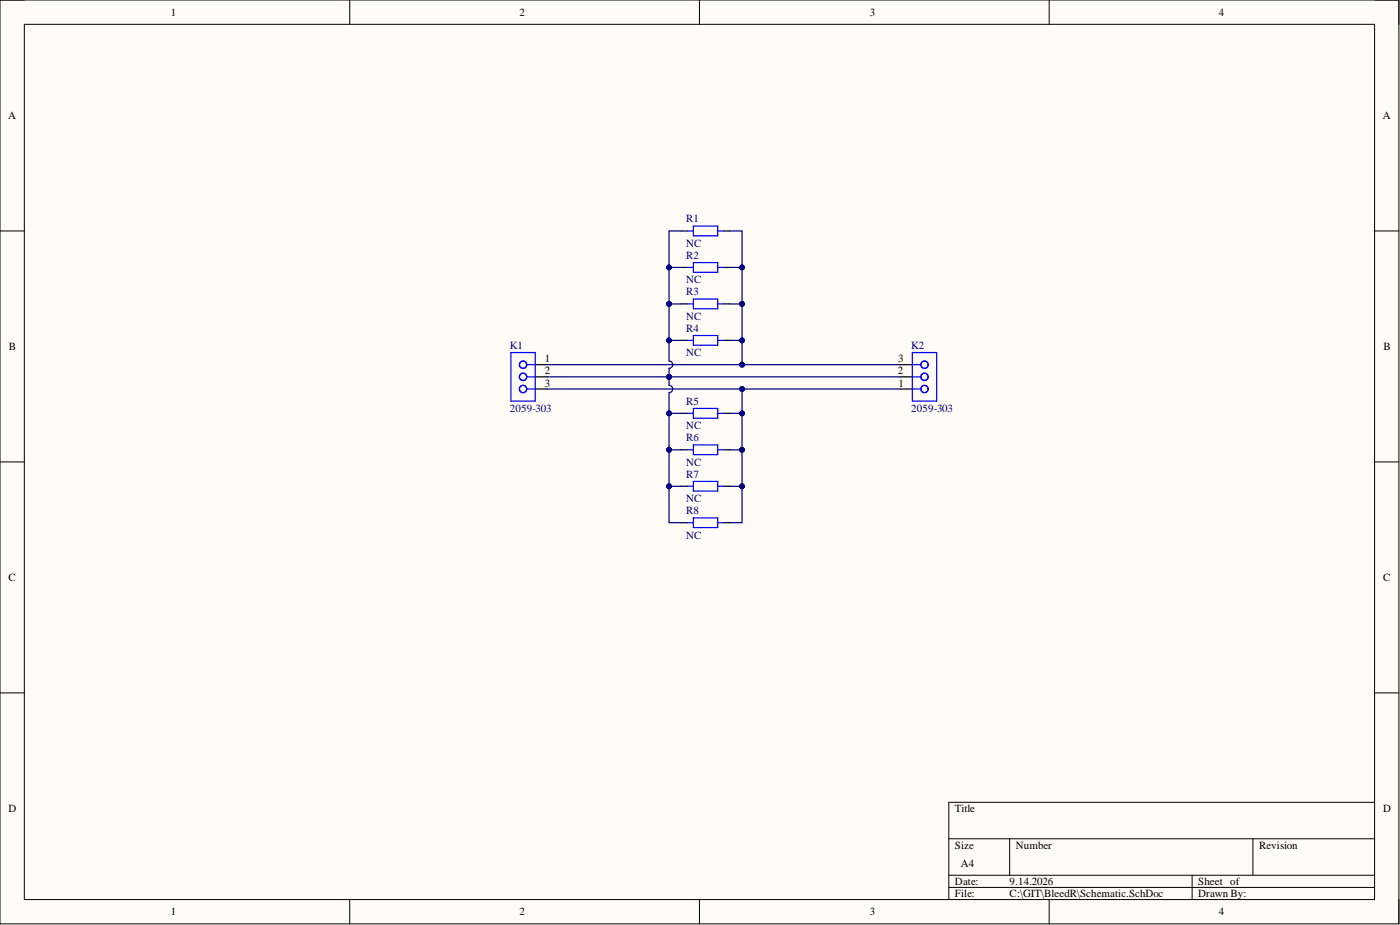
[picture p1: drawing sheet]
<svg xmlns="http://www.w3.org/2000/svg" width="292mm" height="193mm" viewBox="0 0 292 193" stroke-linecap="round" stroke-linejoin="round" font-family="sans-serif">
<path d="M0 0h291.9v192.7h-291.9z" fill-rule="evenodd" fill="#fffcf8"/>
<path d="M0 0h291.9v192.7h-291.9z" fill="none" stroke="#000" stroke-width=".21"/>
<path d="M5.1 5.1h281.7v182.6h-281.7z" fill-rule="evenodd" fill="#fffcf8"/>
<g fill="none" stroke="#000" stroke-width=".21">
<path d="M0 0h5.1M5.1 5.1h281.7v182.6h-281.7zM73 0v5.1M145.9 0v5.1M218.9 0v5.1M286.8 0h5.1v5.1M0 48.2h5.1M286.8 48.2h5.1M0 96.4h5.1M286.8 96.4h5.1M0 144.6h5.1M286.8 144.6h5.1"/>
<path d="M198 175h88.8M210.7 175v7.6M261.4 175v7.6M286.8 167.4h-88.8v20.3M73 187.7v5M145.9 187.7v5M198 182.6h88.8M198 185.1h88.8M218.9 187.7v5M248.7 182.6v5.1M291.9 187.7v5"/>
</g>
<g fill="none" stroke="#00f" stroke-width=".25">
<path d="M143.4 48.2h1.3M143.4 55.8h1.3M144.7 47.2h5v2h-5zM144.7 54.8h5v2h-5zM149.7 48.2h1.3M149.7 55.8h1.3M106.6 73.5h5.1v10.2h-5.1zM109.9 76.1h1.8M109.9 78.6h1.8M143.4 63.4h1.3M143.4 71h1.3M144.7 62.4h5v2h-5z"/>
<path d="M144.7 70h5v2h-5zM149.7 63.4h1.3M149.7 71h1.3M190.4 76.1h1.7M190.4 78.6h1.7M190.4 73.5h5v10.2h-5zM109.9 81.2h1.8M190.4 81.2h1.7"/>
<circle cx="109.1" cy="76.1" r=".76"/>
<circle cx="109.1" cy="78.6" r=".76"/>
<circle cx="192.9" cy="76.1" r=".76"/>
<circle cx="192.9" cy="78.6" r=".76"/>
<circle cx="109.1" cy="81.2" r=".76"/>
<circle cx="192.9" cy="81.2" r=".76"/>
</g>
<g fill="none" stroke="#000" stroke-width=".25">
<path d="M142.1 48.2h1.3M142.1 55.8h1.3M151 48.2h1.3M151 55.8h1.3M111.7 76.1h2.5M111.7 78.6h2.5M142.1 63.4h1.3M142.1 71h1.3M151 63.4h1.3M151 71h1.3M187.8 76.1h2.6M187.8 78.6h2.6"/>
<path d="M111.7 81.2h2.5M187.8 81.2h2.6"/>
</g>
<path d="M114.2 78.6h73.6" fill="none" stroke="#000080" stroke-width=".25"/>
<circle cx="139.6" cy="78.6" r=".51" fill="#000080"/>
<circle cx="139.6" cy="78.6" r=".51" fill="none" stroke="#000080" stroke-width=".21"/>
<path d="M114.2 76.1h73.6" fill="none" stroke="#000080" stroke-width=".25"/>
<circle cx="154.8" cy="76.1" r=".51" fill="#000080"/>
<circle cx="154.8" cy="76.1" r=".51" fill="none" stroke="#000080" stroke-width=".21"/>
<path d="M114.2 81.2h73.6" fill="none" stroke="#000080" stroke-width=".25"/>
<circle cx="154.8" cy="81.2" r=".51" fill="#000080"/>
<circle cx="154.8" cy="81.2" r=".51" fill="none" stroke="#000080" stroke-width=".21"/>
<path d="M142.1 86.2h1.3M142.1 93.8h1.3M151 86.2h1.3M151 93.8h1.3M142.1 101.4h1.3M142.1 109h1.3M151 101.4h1.3M151 109h1.3" fill="none" stroke="#000" stroke-width=".25"/>
<path d="M143.4 86.2h1.3M143.4 93.8h1.3M144.7 85.2h5v2h-5zM144.7 92.8h5v2h-5zM149.7 86.2h1.3M149.7 93.8h1.3M143.4 101.4h1.3M143.4 109h1.3M144.7 100.4h5v2.1h-5zM144.7 108h5v2.1h-5zM149.7 101.4h1.3M149.7 109h1.3" fill="none" stroke="#00f" stroke-width=".25"/>
<path d="M142.1 48.2h-2.5v27.1a.76 .76 0 0 1 .8 .8 .76 .76 0 0 1-.8 .7v1.8" fill="none" stroke="#000080" stroke-width=".25"/>
<circle cx="139.6" cy="78.6" r=".51" fill="#000080"/>
<circle cx="139.6" cy="78.6" r=".51" fill="none" stroke="#000080" stroke-width=".21"/>
<circle cx="139.6" cy="71" r=".51" fill="#000080"/>
<circle cx="139.6" cy="71" r=".51" fill="none" stroke="#000080" stroke-width=".21"/>
<circle cx="139.6" cy="63.4" r=".51" fill="#000080"/>
<circle cx="139.6" cy="63.4" r=".51" fill="none" stroke="#000080" stroke-width=".21"/>
<circle cx="139.6" cy="55.8" r=".51" fill="#000080"/>
<circle cx="139.6" cy="55.8" r=".51" fill="none" stroke="#000080" stroke-width=".21"/>
<path d="M139.6 55.8h2.5" fill="none" stroke="#000080" stroke-width=".25"/>
<circle cx="139.6" cy="55.8" r=".51" fill="#000080"/>
<circle cx="139.6" cy="55.8" r=".51" fill="none" stroke="#000080" stroke-width=".21"/>
<path d="M139.6 63.4h2.5" fill="none" stroke="#000080" stroke-width=".25"/>
<circle cx="139.6" cy="63.4" r=".51" fill="#000080"/>
<circle cx="139.6" cy="63.4" r=".51" fill="none" stroke="#000080" stroke-width=".21"/>
<path d="M139.6 71h2.5" fill="none" stroke="#000080" stroke-width=".25"/>
<circle cx="139.6" cy="71" r=".51" fill="#000080"/>
<circle cx="139.6" cy="71" r=".51" fill="none" stroke="#000080" stroke-width=".21"/>
<path d="M152.3 48.2h2.5v27.9" fill="none" stroke="#000080" stroke-width=".25"/>
<circle cx="154.8" cy="55.8" r=".51" fill="#000080"/>
<circle cx="154.8" cy="55.8" r=".51" fill="none" stroke="#000080" stroke-width=".21"/>
<circle cx="154.8" cy="63.4" r=".51" fill="#000080"/>
<circle cx="154.8" cy="63.4" r=".51" fill="none" stroke="#000080" stroke-width=".21"/>
<circle cx="154.8" cy="71" r=".51" fill="#000080"/>
<circle cx="154.8" cy="71" r=".51" fill="none" stroke="#000080" stroke-width=".21"/>
<circle cx="154.8" cy="76.1" r=".51" fill="#000080"/>
<circle cx="154.8" cy="76.1" r=".51" fill="none" stroke="#000080" stroke-width=".21"/>
<path d="M152.3 71h2.5" fill="none" stroke="#000080" stroke-width=".25"/>
<circle cx="154.8" cy="71" r=".51" fill="#000080"/>
<circle cx="154.8" cy="71" r=".51" fill="none" stroke="#000080" stroke-width=".21"/>
<path d="M152.3 63.4h2.5" fill="none" stroke="#000080" stroke-width=".25"/>
<circle cx="154.8" cy="63.4" r=".51" fill="#000080"/>
<circle cx="154.8" cy="63.4" r=".51" fill="none" stroke="#000080" stroke-width=".21"/>
<path d="M152.3 55.8h2.5" fill="none" stroke="#000080" stroke-width=".25"/>
<circle cx="154.8" cy="55.8" r=".51" fill="#000080"/>
<circle cx="154.8" cy="55.8" r=".51" fill="none" stroke="#000080" stroke-width=".21"/>
<path d="M139.6 78.6v1.8a.76 .76 0 0 1 .8 .8 .76 .76 0 0 1-.8 .7v27.1h2.5" fill="none" stroke="#000080" stroke-width=".25"/>
<circle cx="139.6" cy="78.6" r=".51" fill="#000080"/>
<circle cx="139.6" cy="78.6" r=".51" fill="none" stroke="#000080" stroke-width=".21"/>
<circle cx="139.6" cy="86.2" r=".51" fill="#000080"/>
<circle cx="139.6" cy="86.2" r=".51" fill="none" stroke="#000080" stroke-width=".21"/>
<circle cx="139.6" cy="93.8" r=".51" fill="#000080"/>
<circle cx="139.6" cy="93.8" r=".51" fill="none" stroke="#000080" stroke-width=".21"/>
<circle cx="139.6" cy="101.4" r=".51" fill="#000080"/>
<circle cx="139.6" cy="101.4" r=".51" fill="none" stroke="#000080" stroke-width=".21"/>
<path d="M139.6 101.4h2.5" fill="none" stroke="#000080" stroke-width=".25"/>
<circle cx="139.6" cy="101.4" r=".51" fill="#000080"/>
<circle cx="139.6" cy="101.4" r=".51" fill="none" stroke="#000080" stroke-width=".21"/>
<path d="M139.6 93.8h2.5" fill="none" stroke="#000080" stroke-width=".25"/>
<circle cx="139.6" cy="93.8" r=".51" fill="#000080"/>
<circle cx="139.6" cy="93.8" r=".51" fill="none" stroke="#000080" stroke-width=".21"/>
<path d="M139.6 86.2h2.5" fill="none" stroke="#000080" stroke-width=".25"/>
<circle cx="139.6" cy="86.2" r=".51" fill="#000080"/>
<circle cx="139.6" cy="86.2" r=".51" fill="none" stroke="#000080" stroke-width=".21"/>
<path d="M154.8 81.2v27.8h-2.5" fill="none" stroke="#000080" stroke-width=".25"/>
<circle cx="154.8" cy="101.4" r=".51" fill="#000080"/>
<circle cx="154.8" cy="101.4" r=".51" fill="none" stroke="#000080" stroke-width=".21"/>
<circle cx="154.8" cy="93.8" r=".51" fill="#000080"/>
<circle cx="154.8" cy="93.8" r=".51" fill="none" stroke="#000080" stroke-width=".21"/>
<circle cx="154.8" cy="86.2" r=".51" fill="#000080"/>
<circle cx="154.8" cy="86.2" r=".51" fill="none" stroke="#000080" stroke-width=".21"/>
<circle cx="154.8" cy="81.2" r=".51" fill="#000080"/>
<circle cx="154.8" cy="81.2" r=".51" fill="none" stroke="#000080" stroke-width=".21"/>
<path d="M152.3 86.2h2.5" fill="none" stroke="#000080" stroke-width=".25"/>
<circle cx="154.8" cy="86.2" r=".51" fill="#000080"/>
<circle cx="154.8" cy="86.2" r=".51" fill="none" stroke="#000080" stroke-width=".21"/>
<path d="M152.3 93.8h2.5" fill="none" stroke="#000080" stroke-width=".25"/>
<circle cx="154.8" cy="93.8" r=".51" fill="#000080"/>
<circle cx="154.8" cy="93.8" r=".51" fill="none" stroke="#000080" stroke-width=".21"/>
<path d="M152.3 101.4h2.5" fill="none" stroke="#000080" stroke-width=".25"/>
<circle cx="154.8" cy="101.4" r=".51" fill="#000080"/>
<circle cx="154.8" cy="101.4" r=".51" fill="none" stroke="#000080" stroke-width=".21"/>
<g font-size="2.3">
<text x="35.6" y="3.3">1</text>
<text x="108.4" y="3.3">2</text>
<text x="181.5" y="3.3">3</text>
<text x="254.3" y="3.3">4</text>
<text x="1.7" y="24.9">A</text>
<text x="288.5" y="24.9">A</text>
<text x="1.9" y="73">B</text>
<text x="113.7" y="75.6">1</text>
<text x="187.4" y="75.6">3</text>
<text x="288.7" y="73">B</text>
<text x="113.7" y="78.1">2</text>
<text x="113.7" y="80.6">3</text>
<text x="187.3" y="78.1">2</text>
<text x="187.5" y="80.6">1</text>
<text x="1.8" y="121.2">C</text>
<text x="288.6" y="121.2">C</text>
<text x="1.8" y="169.4">D</text>
<text x="199.2" y="169.4">Title</text>
<text x="288.6" y="169.4">D</text>
<text x="199.2" y="177">Size</text>
<text x="211.9" y="177">Number</text>
<text x="262.7" y="177">Revision</text>
<text x="199.2" y="184.6">Date:</text>
<text x="200.5" y="180.8">A4</text>
<text x="210.7" y="184.6">9.14.2026</text>
<text x="250" y="184.6">Sheet of</text>
<text x="35.6" y="191">1</text>
<text x="108.4" y="191">2</text>
<text x="181.5" y="191">3</text>
<text x="199.2" y="187.2">File:</text>
<text x="210.7" y="187.2">C:\GIT\BleedR\Schematic.SchDoc</text>
<text x="250" y="187.2">Drawn By:</text>
<text x="254.3" y="191">4</text>
</g>
<g font-size="2.3" fill="#000080">
<text x="143.1" y="46.4">R1</text>
<text x="143.1" y="51.5">NC</text>
<text x="143.1" y="54">R2</text>
<text x="143.1" y="59.1">NC</text>
<text x="143.1" y="61.6">R3</text>
<text x="143.1" y="66.7">NC</text>
<text x="143.1" y="69.2">R4</text>
<text x="106.3" y="72.8">K1</text>
<text x="143.1" y="74.3">NC</text>
<text x="190.1" y="72.8">K2</text>
<text x="106.3" y="86">2059-303</text>
<text x="143.1" y="84.4">R5</text>
<text x="143.1" y="89.5">NC</text>
<text x="190.1" y="86">2059-303</text>
<text x="143.1" y="92.1">R6</text>
<text x="143.1" y="97.1">NC</text>
<text x="143.1" y="99.7">R7</text>
<text x="143.1" y="104.7">NC</text>
<text x="143.1" y="107.3">R8</text>
<text x="143.1" y="112.3">NC</text>
</g>
</svg>
